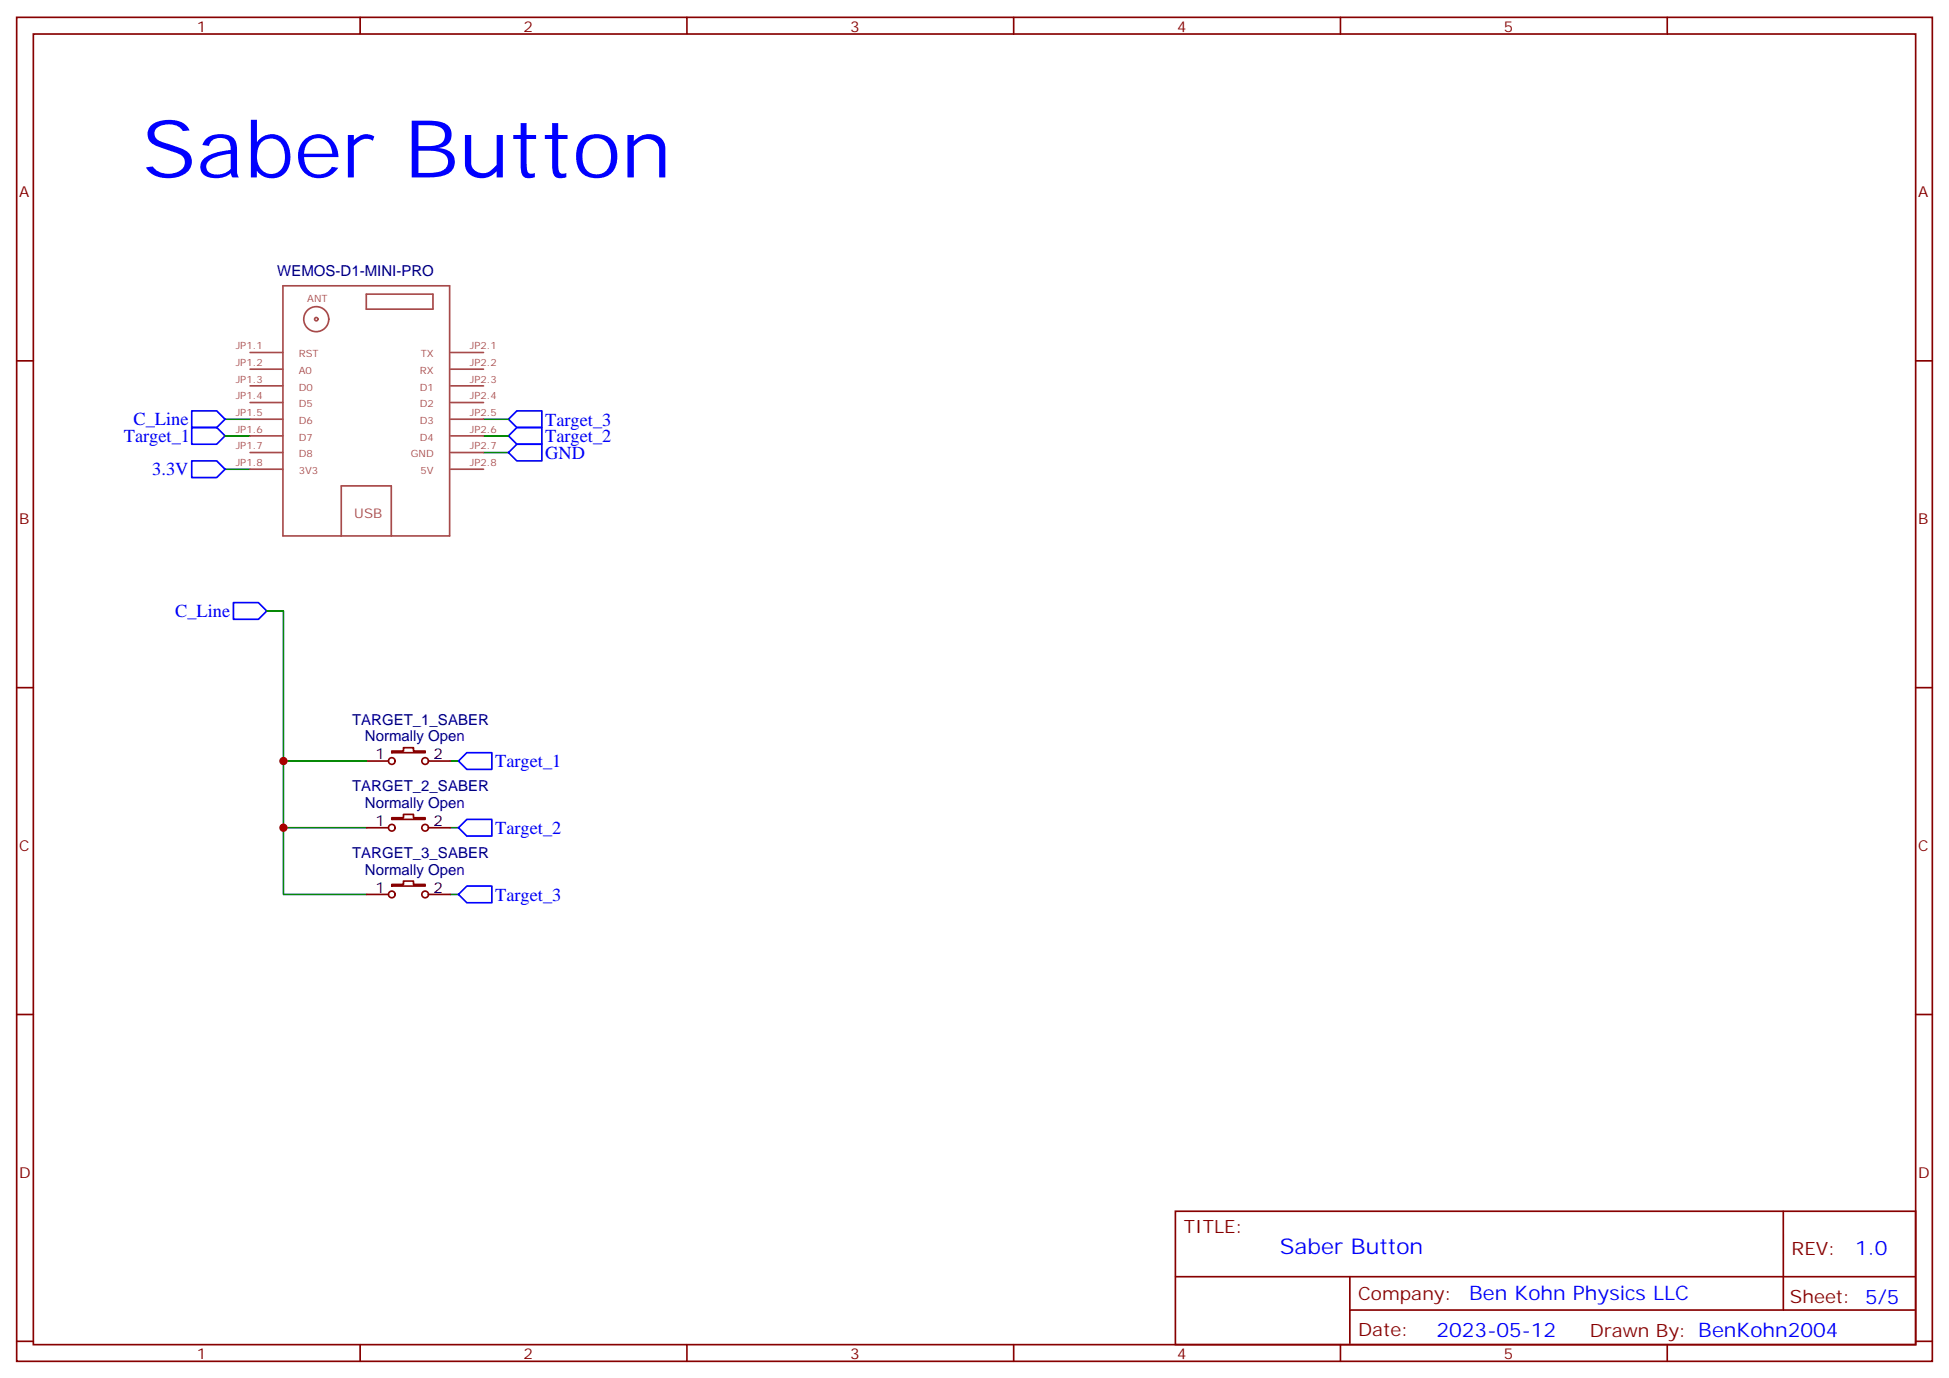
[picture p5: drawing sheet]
<svg xmlns="http://www.w3.org/2000/svg" width="412mm" height="292mm" viewBox="0 0 412 292" stroke-linecap="round" stroke-linejoin="round" font-family="sans-serif">
<g fill="none" stroke="#870000" stroke-width=".35">
<path d="M3.5 3.7h405.4v284.3h-405.4zM7.1 7.2h398.2v277.3h-398.2zM76.2 3.7v3.5M145.3 3.7v3.5M214.5 3.7v3.5M283.6 3.7v3.5M352.8 3.7v3.5M3.5 76.3h3.6M405.3 76.3h3.6M3.5 145.5h3.6M82.9 158.9h2.5v-.7h2.1v.7h2.5v.3h-7.1zM405.3 145.5h3.6"/>
<path d="M77.6 175.1h4.6M77.6 161h4.6M82.9 173h2.5v-.7h2.1v.7h2.5v.4h-7.1zM90.7 175.1h4.5M90.7 161h4.5M77.6 189.2h4.6M82.9 187.1h2.5v-.7h2.1v.7h2.5v.4h-7.1zM90.7 189.2h4.5M3.5 214.6h3.6M405.3 214.6h3.6M248.7 256.3h156.6v28.2h-156.6zM377.3 256.3v20.9"/>
<path d="M248.7 270.1h156.5M285.6 277.2h119.6M285.6 270.1v14.1M3.5 283.8h3.6M76.2 284.5v3.5M145.3 284.5v3.5M214.5 284.5v3.5M283.6 284.5v3.5M352.8 284.5v3.5M405.3 283.8h3.6"/>
<circle cx="82.9" cy="175.1" r=".71"/>
<circle cx="82.9" cy="161" r=".71"/>
<circle cx="90" cy="175.1" r=".71"/>
<circle cx="90" cy="161" r=".71"/>
<circle cx="82.9" cy="189.2" r=".71"/>
<circle cx="90" cy="189.2" r=".71"/>
</g>
<path d="M47.6 88.7h5.3M47.6 92.2h5.3M47.6 99.3h5.3M102.3 88.7h5.3M102.3 92.2h5.3M102.3 95.7h5.3M56.4 129.3h3.6v31.7h17.6M60 175.1v14.1h17.6M60 161v14.1h17.6M95.2 175.1h1.8M95.2 161h1.8M95.2 189.2h1.8" fill="none" stroke="#008700" stroke-width=".35"/>
<path d="M40.6 86.9h5.3l1.7 1.8-1.7 1.8h-5.3zM40.6 90.5h5.3l1.7 1.7-1.7 1.8h-5.3zM40.6 97.5h5.3l1.7 1.8-1.7 1.7h-5.3zM107.6 88.7l1.8-1.8h5.3v3.6h-5.3zM107.6 92.2l1.8-1.7h5.3v3.5h-5.3zM107.6 95.7l1.8-1.7h5.3v3.5h-5.3zM49.4 127.5h5.3l1.7 1.8-1.7 1.7h-5.3zM97 175.1l1.8-1.7h5.3v3.5h-5.3zM97 161l1.8-1.8h5.3v3.6h-5.3zM97 189.2l1.8-1.7h5.3v3.5h-5.3z" fill="none" stroke="#00f" stroke-width=".35"/>
<g fill="none" stroke="#a64a4a" stroke-width=".35">
<path d="M52.9 74.6h7M52.9 78.1h7M59.9 60.5h35.2v52.9h-35.2zM67.3 67.5a.35 .35 0 0 0-.5-.3 .35 .35 0 0 0-.2 .6 .35 .35 0 0 0 .6-.1l.1-.2M69.6 67.5a2.65 2.65 0 0 0-3.8-2.4 2.65 2.65 0 0 0-.5 4.5 2.65 2.65 0 0 0 4.2-1.5l.1-.6M77.5 62.2h14.1v3.2h-14.1zM95.4 74.6h6.9M95.4 78.1h6.9M52.9 81.6h7M52.9 85.2h7M52.9 88.7h7M52.9 92.2h7"/>
<path d="M52.9 95.7h7M52.9 99.3h7M95.4 81.6h6.9M95.4 85.2h6.9M95.4 88.7h6.9M95.4 92.2h6.9M95.4 95.7h6.9M95.4 99.3h6.9M72.2 113.4v-10.6h10.6v10.6"/>
</g>
<g fill="#c00">
<circle cx="60" cy="161" r=".88"/>
<circle cx="60" cy="175.1" r=".88"/>
</g>
<text font-size="16.9" fill="#00f" x="30" y="37.5">Saber Button</text>
<text font-size="4.6" fill="#00f" x="270.8" y="265.3">Saber Button</text>
<g font-size="4.2" fill="#00f">
<text x="392.5" y="265.5">1.0</text>
<text x="310.9" y="275.1">Ben Kohn Physics LLC</text>
<text x="304" y="282.9">2023-05-12</text>
</g>
<g font-size="3.9" fill="#00f">
<text x="28.3" y="90">C_Line</text>
<text x="26.2" y="93.5">Target_1</text>
<text x="115.4" y="90">Target_3</text>
<text x="115.4" y="93.6">Target_2</text>
<text x="32.2" y="100.5">3.3V</text>
<text x="115.4" y="97">GND</text>
<text x="37.1" y="130.5">C_Line</text>
<text x="104.8" y="162.3">Target_1</text>
<text x="104.8" y="176.5">Target_2</text>
<text x="104.8" y="190.6">Target_3</text>
</g>
<g font-size="3.9" fill="#800">
<text x="250.5" y="260.8">TITLE:</text>
<text x="379.1" y="265.5">REV:</text>
<text x="287.4" y="275">Company:</text>
<text x="378.7" y="275.7">Sheet: 5/5</text>
<text x="287.4" y="282.7">Date:</text>
<text x="336.4" y="282.8">Drawn By: BenKohn2004</text>
</g>
<g font-size="3.2" fill="#800">
<text x="41.6" y="6.7">1</text>
<text x="110.8" y="6.7">2</text>
<text x="179.9" y="6.7">3</text>
<text x="249.1" y="6.7">4</text>
<text x="318.2" y="6.7">5</text>
<text x="4.1" y="41.8">A</text>
<text x="405.9" y="41.8">A</text>
<text x="4.1" y="110.9">B</text>
<text x="405.9" y="110.9">B</text>
<text x="4.1" y="180.1">C</text>
<text x="405.9" y="180.1">C</text>
<text x="4.1" y="249.2">D</text>
<text x="405.9" y="249.2">D</text>
<text x="41.6" y="287.5">1</text>
<text x="110.8" y="287.5">2</text>
<text x="179.9" y="287.5">3</text>
<text x="249.1" y="287.5">4</text>
<text x="318.2" y="287.5">5</text>
</g>
<g font-size="3.2" fill="#000080">
<text x="58.7" y="58.4">WEMOS-D1-MINI-PRO</text>
<text x="74.5" y="153.3">TARGET_1_SABER</text>
<text x="77.2" y="156.9">Normally Open</text>
<text x="74.5" y="167.4">TARGET_2_SABER</text>
<text x="77.2" y="171">Normally Open</text>
<text x="74.5" y="181.5">TARGET_3_SABER</text>
<text x="77.2" y="185.1">Normally Open</text>
</g>
<g font-size="3.2">
<text x="79.5" y="160.7">1</text>
<text x="91.7" y="160.7">2</text>
<text x="79.5" y="174.8">1</text>
<text x="91.7" y="174.8">2</text>
<text x="79.5" y="188.9">1</text>
<text x="91.7" y="188.9">2</text>
</g>
<text font-size="2.8" fill="#a54b4b" x="75" y="109.5">USB</text>
<g font-size="2.1" fill="#a54b4b">
<text x="65" y="64">ANT</text>
<text x="49.9" y="73.9">JP1.1</text>
<text x="49.9" y="77.4">JP1.2</text>
<text x="63.2" y="75.6">RST</text>
<text x="89" y="75.6">TX</text>
<text x="99.4" y="73.9">JP2.1</text>
<text x="99.4" y="77.4">JP2.2</text>
<text x="49.9" y="80.9">JP1.3</text>
<text x="63.2" y="79.1">A0</text>
<text x="63.2" y="82.7">D0</text>
<text x="88.8" y="82.7">D1</text>
<text x="88.9" y="79.1">RX</text>
<text x="99.4" y="80.9">JP2.3</text>
<text x="49.9" y="84.5">JP1.4</text>
<text x="49.9" y="88">JP1.5</text>
<text x="63.2" y="86.2">D5</text>
<text x="63.2" y="89.7">D6</text>
<text x="88.8" y="86.2">D2</text>
<text x="88.8" y="89.7">D3</text>
<text x="99.4" y="84.5">JP2.4</text>
<text x="99.4" y="88">JP2.5</text>
<text x="49.9" y="91.5">JP1.6</text>
<text x="49.9" y="95">JP1.7</text>
<text x="63.2" y="93.3">D7</text>
<text x="88.8" y="93.3">D4</text>
<text x="99.4" y="91.5">JP2.6</text>
<text x="99.4" y="95">JP2.7</text>
<text x="49.9" y="98.6">JP1.8</text>
<text x="63.2" y="96.8">D8</text>
<text x="63.2" y="100.3">3V3</text>
<text x="86.9" y="96.8">GND</text>
<text x="89" y="100.3">5V</text>
<text x="99.4" y="98.6">JP2.8</text>
</g>
</svg>
